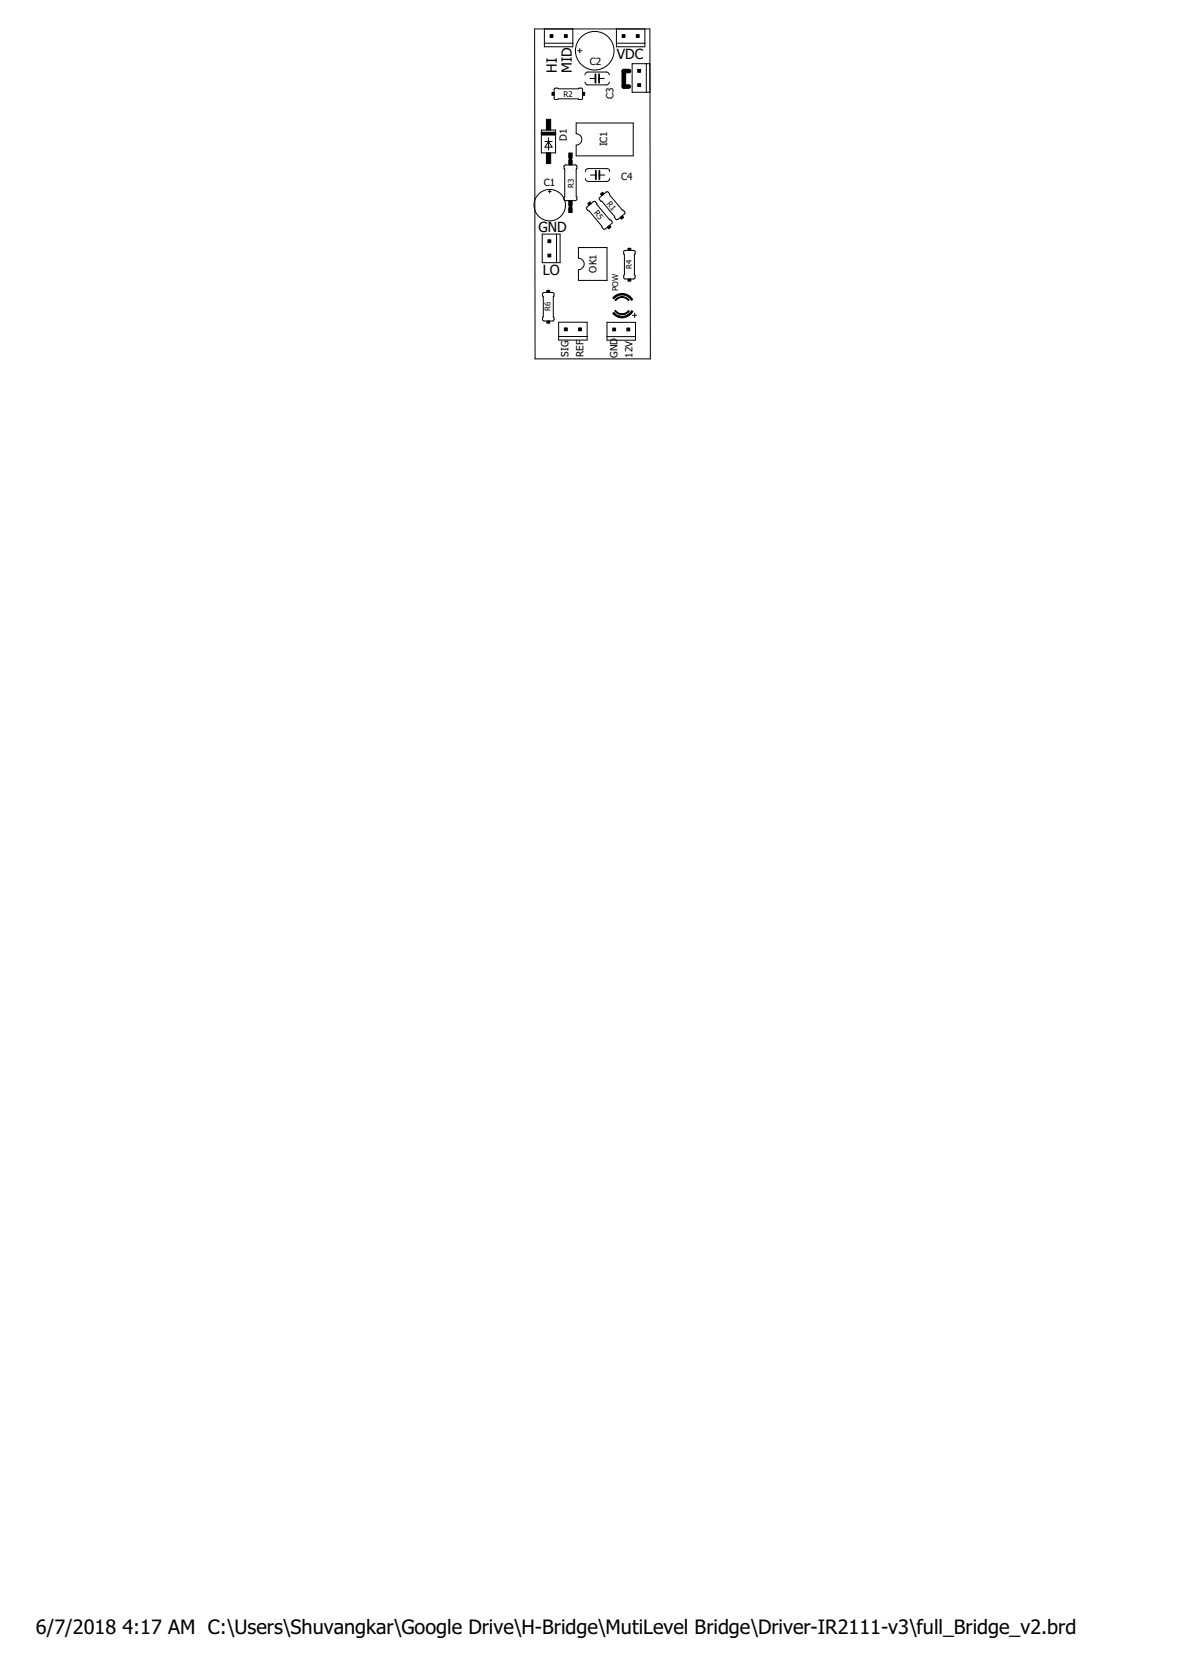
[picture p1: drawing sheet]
<svg xmlns="http://www.w3.org/2000/svg" width="210mm" height="297mm" viewBox="0 0 210 297" stroke-linecap="round" stroke-linejoin="round" font-family="sans-serif">
<path d="M111.8 12.6h-.9v2.8h.9" fill="none" stroke="#000" stroke-width=".83"/>
<g fill="none" stroke="#000" stroke-width=".18">
<path d="M95 5.1h20.5l.1 58.7h-20.5zM96.8 5.1v3.2h5v-3.2M96.8 7.7h5M98.6 15.7h.5l.2 .1h3.5l.1-.1h.5l.1 .2v1.6l-.2 .2h-.4l-.1-.1h-3.5l-.2 .1h-.5l-.1-.3zM102.7 9h.7M103 8.6v.8M104 13.3l.2-.4 .3-.1h3.3l.4 .2 .1 .3M104 14.6l.2 .4 .3 .1h3.3l.4-.2 .1-.3M104.9 13.9h.9M106.5 13.9h.9M109.6 7.7h5M109.6 5.1v3.2h5v-3.2"/>
<path d="M112.4 11.3h3.1v5.1h-3.1zM114.9 11.3v5.1M96.2 23.1h2.5v4.1h-2.5zM96.9 25.1h1.2M97.5 34.1h.5M97.5 24.5v2.2M97.5 25.1l.6 1.1h-1.2zM97.7 33.8v.5M100.3 29.4l2-.1 .2 .2v.5l-.1 .1v4.8l.1 .1v.4l-.1 .2-1.9 .1-.2-.2-.1-.5 .2-.1zM102.4 21.9h10.1v5.8h-10.1v-1.9a1.02 1.02 0 0 0 1-1 1.02 1.02 0 0 0-1-1zM104.1 30.5v-.3l.5-.2h3.3l.4 .2 .1 .3M104.1 31.7v.3l.5 .3h3.3l.4-.3 .1-.3"/>
<path d="M104.3 36.8l1.2-1h.2l2.7 3.3h.1l.3 .3v.2l-1.2 1.1h-.4l-.2-.5-2.3-2.7h-.2l-.2-.3zM104.9 31.1h1M106.5 31.1h1M106.6 35.1l1.2-1h.2l2.6 3.3 .4 .3 .1 .3-1.3 1-.2 .1-2.6-3.3h-.2l-.2-.3zM96.4 41.6h3.1v5.1h-3.1zM96.5 52.1l1.7-.1 .2 .2 .1 .4-.2 .1v3.6l.2 .1v.4l-.2 .2-1.6 .1-.2-.2-.1-.5 .2-.1v-3.6l-.2-.1zM98.9 41.6v5.1M99.3 57.3h5.1v3.2h-5.1zM99.3 59.8h5.1M102.8 44h5.1v5.8h-5.1v-1.9a1.02 1.02 0 0 0 1-1 1.02 1.02 0 0 0-1-1zM107.9 57.3h5v3.2h-5zM107.9 59.8h5"/>
<path d="M110.9 44.6l1.7-.1 .3 .2v.4l-.1 .2v3.5l.1 .2v.3l-.2 .3h-1.6l-.2-.2-.1-.4 .2-.2zM112.4 56h.8M112.8 55.6v.8"/>
<circle cx="105.7" cy="9" r="3.4"/>
<circle cx="97.7" cy="36.5" r="2.79"/>
</g>
<g fill="#000" stroke="#000" stroke-width=".18">
<path d="M97.8 6.2h.5v.5h-.5zM98.1 16.4h.4v.5h-.4zM100.3 6.2h.5v.5h-.5zM103.5 16.4h.4v.5h-.4zM110.6 6.2h.5v.5h-.5zM113.1 6.2h.5v.5h-.5zM113.3 14.9h.6v.5h-.6zM113.3 12.3h.6v.5h-.6zM96.2 23.5h2.6v.5h-2.6zM97.1 27.2h.8v1.9h-.8zM97.1 21.2h.8v1.9h-.8zM101.1 35.7h.6v.8h-.6z"/>
<path d="M101.1 28.5h.6v.8h-.6zM101.1 36.9h.6v.9h-.6zM101.1 27.2h.6v.8h-.6zM104.5 36.2l.3-.3 .3 .3-.4 .3zM106.7 34.5l.4-.3 .3 .3-.4 .3zM110.2 38.7l.4-.3 .2 .3-.3 .3zM97.2 51.6h.5v.4h-.5zM97.2 57.1h.5v.3h-.5zM97.4 45.2h.5v.5h-.5zM97.4 42.6h.5v.5h-.5zM100.3 58.3h.5v.5h-.5zM102.8 58.3h.5v.5h-.5z"/>
<path d="M107.9 40.4l.5-.3 .2 .2-.4 .4zM108.9 58.3h.5v.5h-.5zM111.4 58.3h.5v.5h-.5zM111.6 44.1h.5v.4h-.5zM111.6 49.6h.5v.4h-.5z"/>
</g>
<path d="M101.4 28v.4M101.4 36.6v.3" fill="none" stroke="#000" stroke-width=".61"/>
<path d="M105.8 13.2v1.5M106.5 13.2v1.5M105.9 30.4v1.5M106.5 30.4v1.5" fill="none" stroke="#000" stroke-width=".32"/>
<g fill="#000" stroke="#000" stroke-width=".18">
<path d="M108.9 55.7l.2-.2 .5 .5 1 .2v.3l-1-.2z" fill-rule="evenodd"/>
<path d="M109.3 55.3l.1-.1a1.37 1.37 0 0 0 1.2 .6v.1h-.5z" fill-rule="evenodd"/>
<path d="M110.6 55.8a1.42 1.42 0 0 0 1.1-.6l.1 .1v.1l-.5 .4-.6 .1h-.1z" fill-rule="evenodd"/>
<path d="M109.4 53.2l.7-.4 .5-.1v.2a1.42 1.42 0 0 0-1.2 .5l-.1-.1z" fill-rule="evenodd"/>
<path d="M110.6 56.2l.9-.2 .7-.8 .3 .2-.1 .1a2.15 2.15 0 0 1-1.8 1z" fill-rule="evenodd"/>
<path d="M109.1 52.8l.6-.4 .9-.2v.2l-.7 .1-.8 .6-.2-.2z" fill-rule="evenodd"/>
<path d="M110.6 52.7l.9 .3 .3 .3-.1 .1a1.42 1.42 0 0 0-1.1-.5z" fill-rule="evenodd"/>
<path d="M110.6 52.2h.2a2.06 2.06 0 0 1 1.6 1.1l-.2 .1-.7-.7-.9-.3z" fill-rule="evenodd"/>
</g>
<g font-size="3.5">
<text x="6.4" y="290.4">6/7/2018</text>
<text x="21.8" y="290.4">4:17 AM C:\Users\Shuvangkar\Google Drive\H-Bridge\MutiLevel Bridge\Driver-IR2111-v3\full_Bridge_v2.brd</text>
</g>
<g font-size="2.5">
<text x="109.7" y="10.4">VDC</text>
<text x="99" y="12.9" transform="rotate(-90 99 12.9)">HI</text>
<text x="101.6" y="12.9" transform="rotate(-90 101.6 12.9)">MID</text>
<text x="95.7" y="41.2">GND</text>
<text x="96.5" y="48.8">LO</text>
</g>
<g font-size="1.8">
<text x="104.8" y="11.6">C2</text>
<text x="109" y="17.7" transform="rotate(-90 109 17.7)">C3</text>
<text x="100.7" y="25" transform="rotate(-90 100.7 25)">D1</text>
<text x="107.9" y="26" transform="rotate(-90 107.9 26)">IC1</text>
<text x="96.6" y="33">C1</text>
<text x="110.4" y="31.9">C4</text>
<text x="106" y="48.4" transform="rotate(-90 106 48.4)">OK1</text>
<text x="101" y="63.4" transform="rotate(-90 101 63.4)">SIG</text>
<text x="103.7" y="63.4" transform="rotate(-90 103.7 63.4)">REF</text>
<text x="109.8" y="63.6" transform="rotate(-90 109.8 63.6)">GND</text>
<text x="112.4" y="63.6" transform="rotate(-90 112.4 63.6)">12V</text>
</g>
<g font-size="1.4">
<text x="100.2" y="17.2">R2</text>
<text x="102" y="33.5" transform="rotate(-90 102 33.5)">R3</text>
<text x="105.5" y="37.9" transform="rotate(50 105.5 37.9)">R5</text>
<text x="107.8" y="36.2" transform="rotate(50 107.8 36.2)">R1</text>
<text x="112.3" y="47.8" transform="rotate(-90 112.3 47.8)">R4</text>
<text x="109.9" y="51.8" transform="rotate(-90 109.9 51.8)">POW</text>
<text x="97.8" y="55.3" transform="rotate(-90 97.8 55.3)">R6</text>
</g>
</svg>
